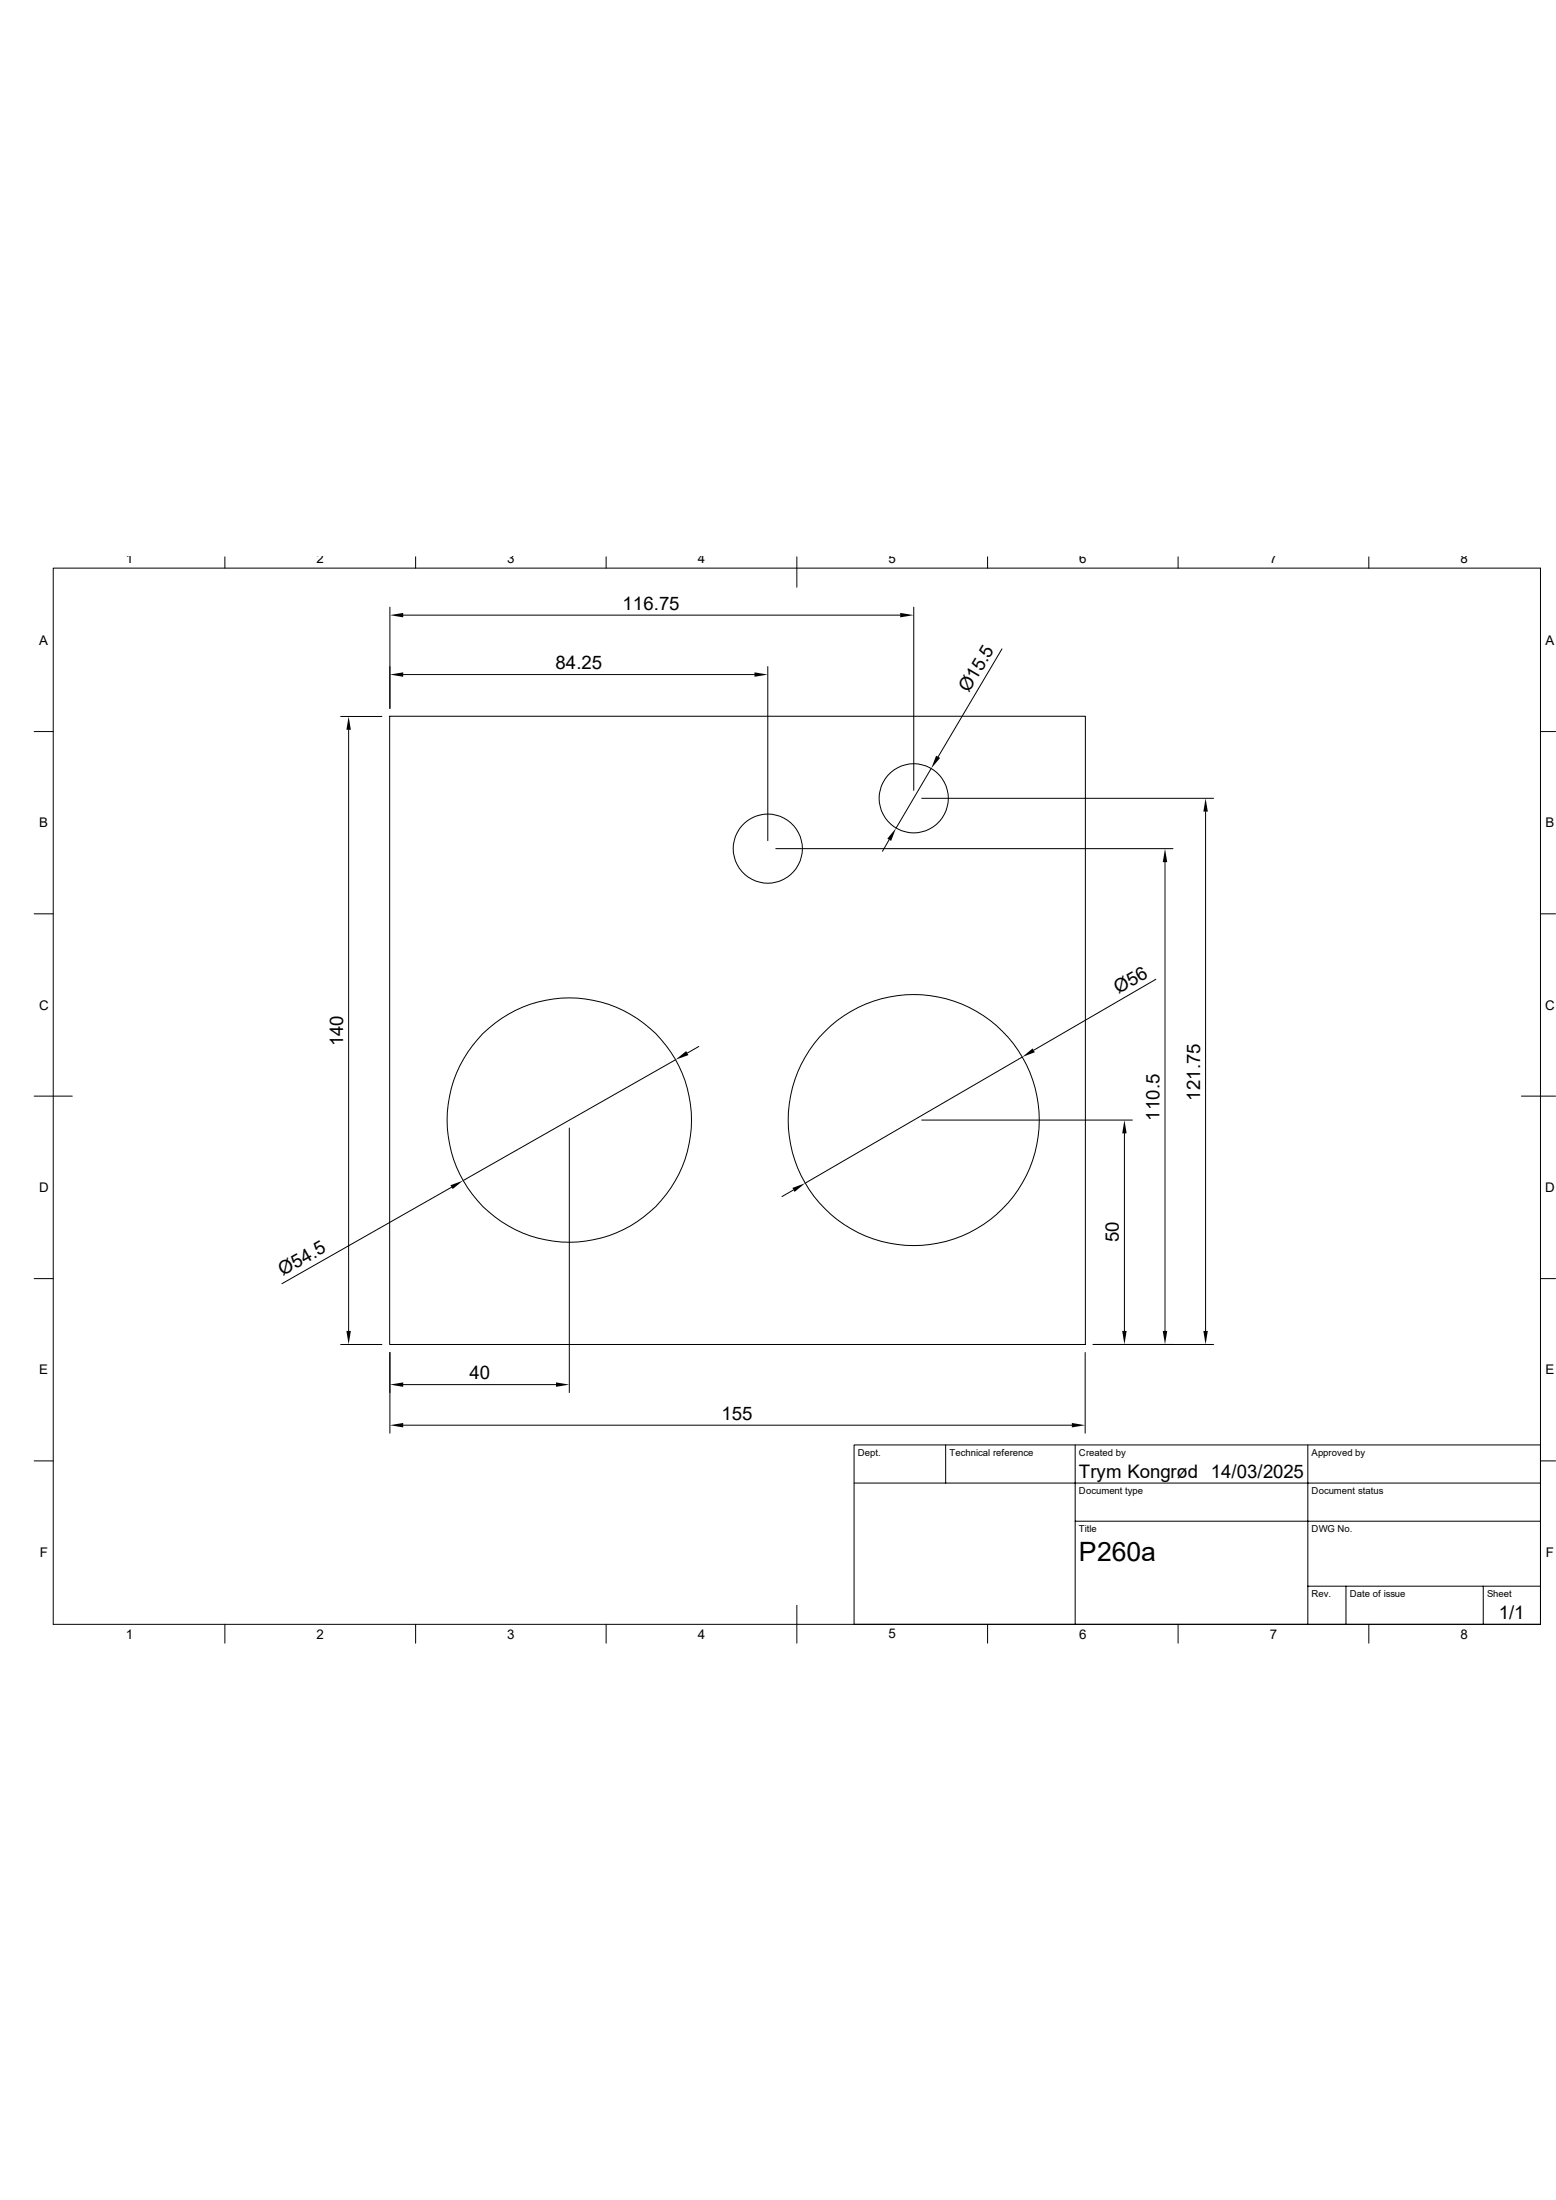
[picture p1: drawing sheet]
<svg xmlns="http://www.w3.org/2000/svg" width="297mm" height="420mm" viewBox="0 0 297 420" stroke-linecap="round" stroke-linejoin="round" font-family="sans-serif">
<g fill="none" stroke="#000" stroke-width=".19">
<path d="M10.2 108.5h283.8v201.6h-283.8zM42.9 106.3v2.2M74.4 115.9v19.4M77 117.4h94.8M79.3 106.3v2.2M115.7 106.3v2.2M152.1 106.3v5.8M174.4 115.9v35M188.5 106.3v2.2M224.9 106.3v2.2M261.3 106.3v2.2M6.5 139.7h3.7"/>
<path d="M65 136.8h7.9M66.5 139.3v114.8M74.4 136.7h132.8v120h-132.8zM77 128.8h67M146.6 127.3v33.2M191.3 123.9l-12.2 20.6M294 139.7h2.9M175.9 152.4h55.7M177.8 146.7l-6.8 11.4M230.1 154.9v99.2M6.5 174.5h3.7M148.1 162h75.8"/>
<path d="M169.7 160.3l-1.3 2.2M222.4 164.6v89.5M294 174.5h2.9M133.4 199.8l-2.2 1.2M220.6 186.9l-23.3 13.6M6.5 209.3h7.3M108.7 215.3v50.6M128.9 202.3l-40.5 23.1M175.9 213.8h40.3M195.1 201.8l-41.4 24.1M214.6 216.4v37.7M290.4 209.3h6.5"/>
<path d="M86.2 226.7l-32.4 18.4M151.5 227.2l-2.2 1.2M6.5 244.1h3.7M65 256.7h7.9M74.4 258.2v15.4M207.1 258.2v15.4M208.7 256.7h22.9M294 244.1h2.9M6.5 278.9h3.7M77 272.1h127.6M77 264.3h29.1M180.5 275.8v7.3"/>
<path d="M205.2 275.8v34.3M249.6 275.8v34.3M294 275.8h-131v34.3M294 278.9h2.9M163 283.1h131M205.2 290.4h88.8M42.9 310.1v3.6M79.3 310.1v3.6M115.7 310.1v3.6M152.1 306.5v7.2M188.5 310.1v3.6M224.9 310.1v3.6"/>
<path d="M249.6 302.8h44.4M256.9 302.8v7.3M261.3 310.1v3.6M283.1 302.8v7.3"/>
<circle cx="174.4" cy="152.4" r="6.6"/>
<circle cx="146.6" cy="162" r="6.6"/>
<circle cx="108.7" cy="213.8" r="23.3"/>
<circle cx="174.4" cy="213.8" r="24"/>
</g>
<g fill="#000">
<path d="M74.4 117.4l2.6-.4v.9zM171.8 117l2.6 .4-2.6 .5zM66.5 136.8l.5 2.5h-.9zM74.4 128.8l2.6-.4v.8zM144 128.4l2.6 .4-2.6 .4zM178.7 144.3l.8 .4-1.7 2zM230.1 152.4l.4 2.5h-.8zM171 158.1l-.9 2.4-.7-.4zM222.4 162l.4 2.6h-.8zM128.9 202.3l2.1-1.6 .4 .7zM195.1 201.8l2-1.6 .4 .7zM214.6 213.8l.5 2.6h-.9z"/>
<path d="M86 226.3l2.4-.9-2 1.6zM151.3 226.8l2.4-.9-2 1.6zM66.1 254.1h.9l-.5 2.6zM214.2 254.1h.9l-.5 2.6zM222 254.1h.8l-.4 2.6zM229.7 254.1h.8l-.4 2.6zM74.4 272.1l2.6-.4v.8zM74.4 264.3l2.6-.4v.9zM106.1 263.9l2.6 .4-2.6 .5zM204.6 271.7l2.5 .4-2.5 .4z"/>
</g>
<text font-size="5.1" x="206" y="298.1">P260a</text>
<g font-size="3.6">
<text x="118.8" y="116.4">116.75</text>
<text x="106" y="127.7">84.25</text>
<text x="184.9" y="132.4" transform="rotate(-59 184.9 132.4)">Ø15.</text>
<text x="213.5" y="189.8" transform="rotate(-30 213.5 189.8)">Ø56</text>
<text x="65.5" y="199.8" transform="rotate(-90 65.5 199.8)">140</text>
<text x="221.3" y="213.9" transform="rotate(-90 221.3 213.9)">110.5</text>
<text x="229.1" y="210.1" transform="rotate(-90 229.1 210.1)">121.75</text>
<text x="213.6" y="237.2" transform="rotate(-90 213.6 237.2)">50</text>
<text x="54" y="243.6" transform="rotate(-30 54 243.6)">Ø54.5</text>
<text x="89.6" y="263.2">40</text>
<text x="137.7" y="271">155</text>
<text x="206" y="282.1">Trym Kongrød 14/03/2025</text>
<text x="286.1" y="309.1">1/1</text>
</g>
<g font-size="2.5">
<text x="24" y="107.6">1</text>
<text x="60.4" y="107.6">2</text>
<text x="96.8" y="107.5">3</text>
<text x="133.2" y="107.6">4</text>
<text x="169.6" y="107.5">5</text>
<text x="206" y="107.5">6</text>
<text x="242.4" y="107.5">7</text>
<text x="278.8" y="107.5">8</text>
<text x="7.5" y="123.1">A</text>
<text x="295" y="123.1">A</text>
<text x="7.5" y="157.9">B</text>
<text x="295" y="157.9">B</text>
<text x="7.5" y="192.8">C</text>
<text x="294.9" y="192.8">C</text>
<text x="7.5" y="227.6">D</text>
<text x="294.9" y="227.6">D</text>
<text x="7.5" y="262.4">E</text>
<text x="295" y="262.4">E</text>
<text x="7.6" y="297.2">F</text>
<text x="295.1" y="297.2">F</text>
<text x="24" y="312.8">1</text>
<text x="60.4" y="312.8">2</text>
<text x="96.8" y="312.8">3</text>
<text x="133.2" y="312.8">4</text>
<text x="169.6" y="312.8">5</text>
<text x="206" y="312.8">6</text>
<text x="242.4" y="312.8">7</text>
<text x="278.8" y="312.8">8</text>
</g>
<g font-size="1.8">
<text x="163.7" y="277.9">Dept.</text>
<text x="181.2" y="277.9">Technical reference</text>
<text x="206" y="277.9">Created by</text>
<text x="250.4" y="277.9">Approved by</text>
<text x="206" y="285.2">Document type</text>
<text x="250.4" y="285.2">Document status</text>
<text x="206" y="292.4">Title</text>
<text x="250.4" y="292.4">DWG No.</text>
<text x="250.4" y="304.8">Rev.</text>
<text x="257.6" y="304.8">Date of issue</text>
<text x="283.9" y="304.8">Sheet</text>
</g>
</svg>
